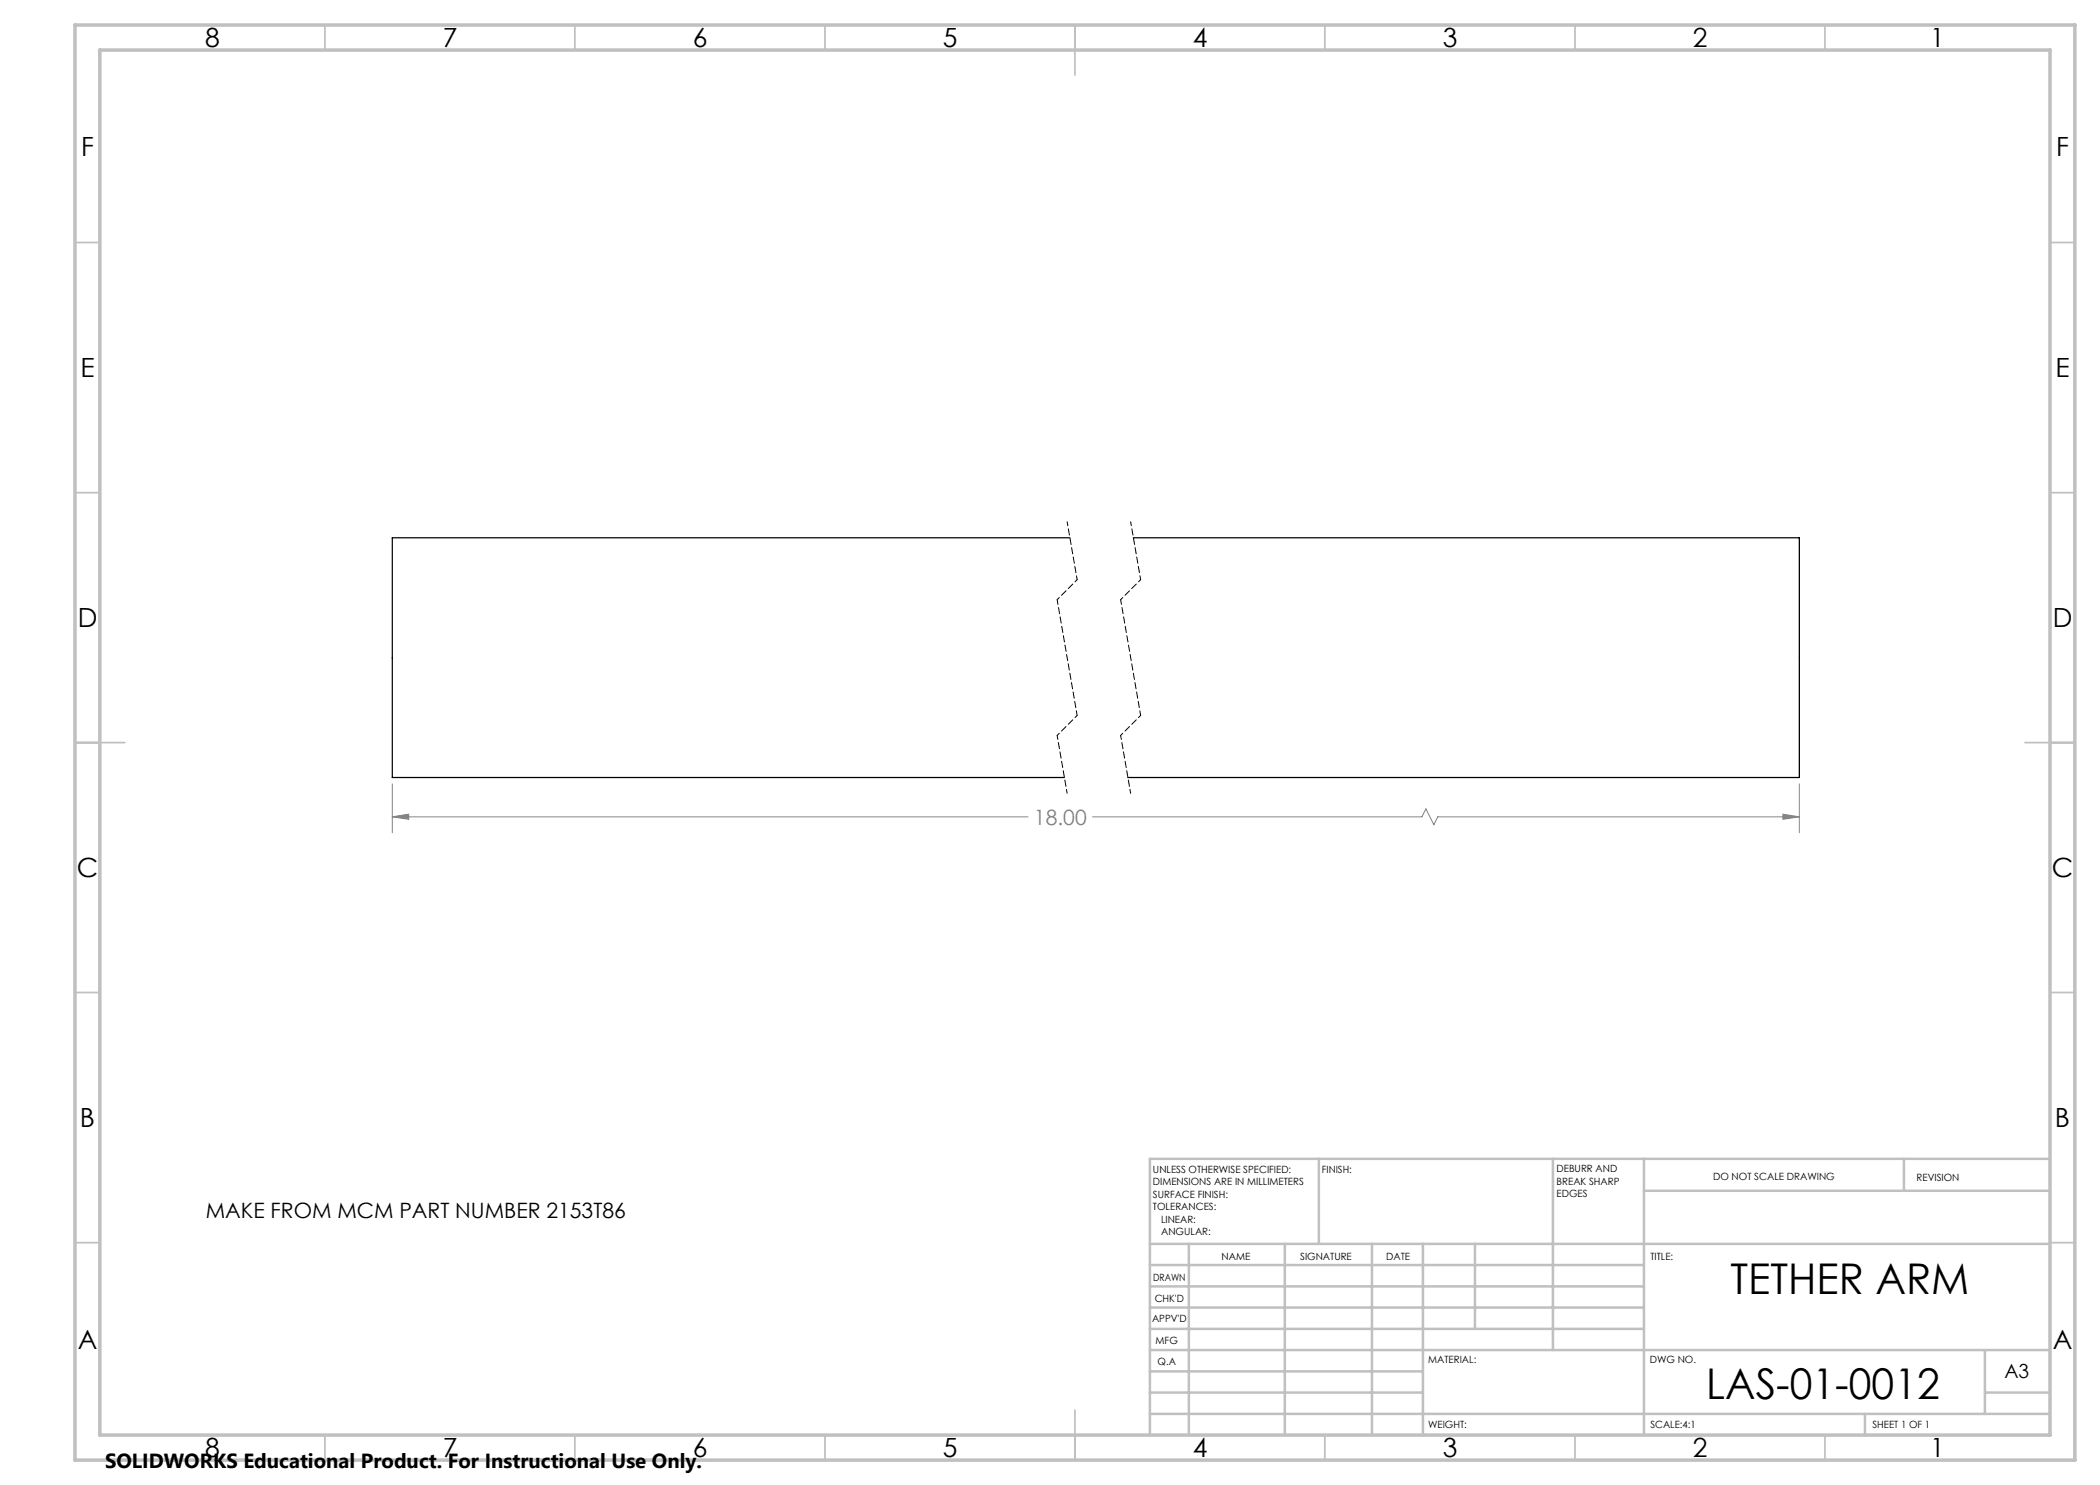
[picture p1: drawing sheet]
<svg xmlns="http://www.w3.org/2000/svg" width="420mm" height="297mm" viewBox="0 0 420 297" stroke-linecap="round" stroke-linejoin="round" font-family="sans-serif">
<path d="M78.5 156.8v9.7M359.9 156.8v9.7M78.5 163.4l3.2-.6v1.1zM78.5 163.4h127.1M218.5 163.4h65.9l.8-1.6 1.6 3.2 .7-1.6h72.4M356.6 162.8l3.3 .6-3.3 .5z" fill="none" stroke="#808080" stroke-width=".2"/>
<path d="M213.4 104.4l2 11.5M226.1 104.4l2 11.5M211.4 147.1l2 11.6M224.1 147.1l2 11.6" fill="none" stroke="#000" stroke-width=".2" stroke-dasharray="1.3 .6" stroke-dashoffset=".5"/>
<path d="M215.4 115.9l-4 4M228.1 115.9l-4 4M215.4 143.1l-4 4M228.1 143.1l-4 4" fill="none" stroke="#000" stroke-width=".2" stroke-dasharray="1.3 .6" stroke-dashoffset=".7"/>
<path d="M211.4 119.9l4 23.2M224.1 119.9l4 23.2" fill="none" stroke="#000" stroke-width=".2" stroke-dasharray="1.3 .6" stroke-dashoffset=".3"/>
<g fill="none" stroke="#c0c0c0" stroke-width=".35">
<path d="M65 5v5M115 5v5M165 5v5M215 5v10M265 5v5M315 5v5M365 5v5M15 48.5h5M410 48.5h5M15 98.5h5M410 98.5h5M15 148.5h10"/>
<path d="M405 148.5h10M15 198.5h5M410 198.5h5M15 248.5h5M410 248.5h5M65 287v5M115 287v5M165 287v5M215 282v10M265 287v5M315 287v5M365 287v5"/>
</g>
<g fill="none" stroke="#c0c0c0" stroke-width=".5">
<path d="M263.8 231.8v17M310.6 231.8v38.2M328.8 231.8v55.2M328.8 238.2h81.2M380.8 231.8v6.4M410 231.8h-180v55.2M230 248.8h180M230 257.3h98.8M230 253h98.8M237.8 248.8v38.2M257 248.8v38.2M274.4 248.8v38.2"/>
<path d="M284.6 248.8v38.2M295 248.8v17M230 265.8h98.8M230 261.5h98.8M230 278.5h54.6M230 274.3h54.6M230 270h180M397 278.5h13M397 270v12.8M230 282.8h180M373 282.8v4.2"/>
</g>
<path d="M15 5h400v287h-400zM20 10h390v277h-390z" fill="none" stroke="#c0c0c0" stroke-width=".7"/>
<path d="M78.5 163.4l3.2-.6v1.1zM356.6 162.8l3.3 .6-3.3 .5z" fill="#808080"/>
<path d="M214 107.6h-135.5v47.9h134.4M226.7 107.6h133.2v47.9h-134.3" fill="none" stroke="#000" stroke-width=".25"/>
<g font-size="8.5">
<text x="346.1" y="258.8">TETHER ARM</text>
<text x="341.3" y="279.7">LAS-01-0012</text>
</g>
<g font-size="5.3">
<text x="41" y="9.5">8</text>
<text x="88.5" y="9.5">7</text>
<text x="138.5" y="9.5">6</text>
<text x="188.5" y="9.5">5</text>
<text x="238.5" y="9.5">4</text>
<text x="288.5" y="9.5">3</text>
<text x="338.5" y="9.5">2</text>
<text x="386" y="9.5">1</text>
<text x="16.2" y="31.2">F</text>
<text x="411.2" y="31.2">F</text>
<text x="16.1" y="75.5">E</text>
<text x="411.1" y="75.5">E</text>
<text x="15.5" y="125.5">D</text>
<text x="410.5" y="125.5">D</text>
<text x="15.4" y="175.5">C</text>
<text x="410.4" y="175.5">C</text>
<text x="16" y="225.5">B</text>
<text x="411" y="225.5">B</text>
<text x="15.5" y="269.7">A</text>
<text x="410.5" y="269.7">A</text>
<text x="41" y="291.5">8</text>
<text x="88.5" y="291.5">7</text>
<text x="138.5" y="291.5">6</text>
<text x="188.5" y="291.5">5</text>
<text x="238.5" y="291.5">4</text>
<text x="288.5" y="291.5">3</text>
<text x="338.5" y="291.5">2</text>
<text x="386" y="291.5">1</text>
</g>
<text font-size="4.2" fill="#808080" x="206.8" y="164.9">18.00</text>
<text font-size="4.2" x="41.2" y="243.6">MAKE FROM MCM PART NUMBER 2153T86</text>
<text font-size="4.1" x="21" y="293.7">SOLIDWORKS Educational Product. For Instructional Use Only.</text>
<text font-size="3.9" x="400.9" y="275.5">A3</text>
<g font-size="2">
<text x="230.6" y="234.6">UNLESS OTHERWISE SPECIFIED:</text>
<text x="230.6" y="237.1">DIMENSIONS ARE IN MILLIMETERS</text>
<text x="230.6" y="239.6">SURFACE FINISH:</text>
<text x="264.4" y="234.6">FINISH:</text>
<text x="311.3" y="234.5">DEBURR AND</text>
<text x="311.3" y="237">BREAK SHARP</text>
<text x="311.3" y="239.5">EDGES</text>
<text x="342.6" y="236">DO NOT SCALE DRAWING</text>
<text x="383.3" y="236.2">REVISION</text>
<text x="230.6" y="242.1">TOLERANCES:</text>
<text x="232.2" y="244.6">LINEAR:</text>
<text x="232.2" y="247.1">ANGULAR:</text>
<text x="244.3" y="252">NAME</text>
<text x="260" y="251.9">SIGNATURE</text>
<text x="277.2" y="251.9">DATE</text>
<text x="330.1" y="251.9">TITLE:</text>
<text x="230.6" y="256.1">DRAWN</text>
<text x="230.9" y="260.3">CHK'D</text>
<text x="230.4" y="264.4">APPV'D</text>
<text x="231.1" y="268.8">MFG</text>
<text x="231.5" y="273">Q.A</text>
<text x="285.6" y="272.5">MATERIAL:</text>
<text x="330" y="272.5">DWG NO.</text>
<text x="285.6" y="285.5">WEIGHT:</text>
<text x="330.1" y="285.6">SCALE:4:1</text>
<text x="374.5" y="285.6">SHEET 1 OF 1</text>
</g>
</svg>
